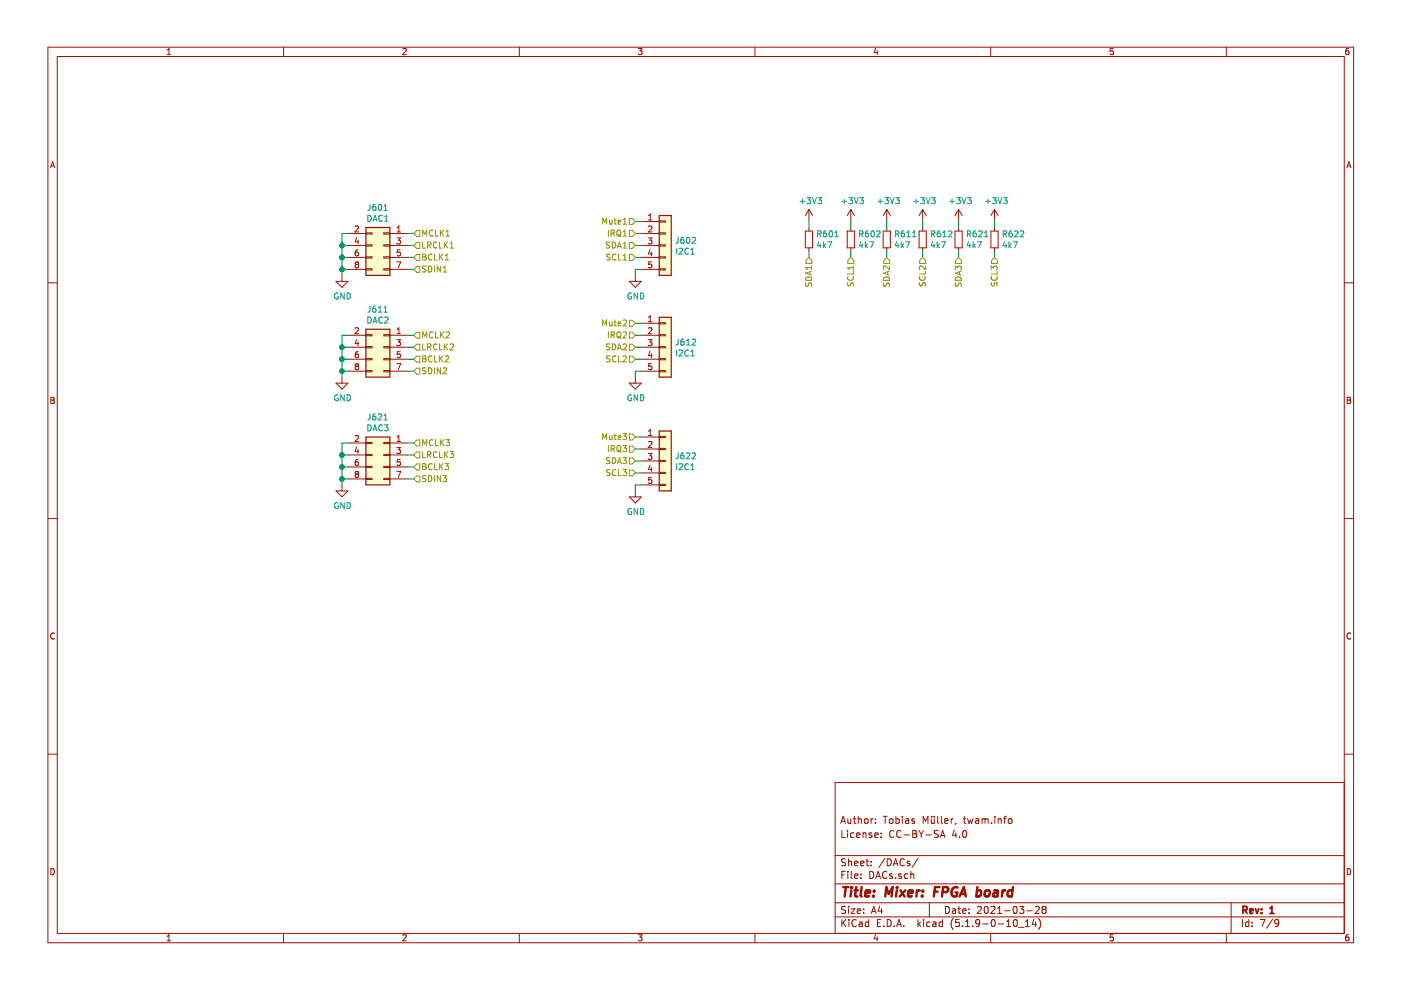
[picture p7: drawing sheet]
EESchema Schematic File Version 4
EELAYER 30 0
EELAYER END
$Descr A4 11693 8268
encoding utf-8
Sheet 7 9
Title "Mixer: FPGA board"
Date "2021-03-28"
Rev "1"
Comp ""
Comment1 "License: CC-BY-SA 4.0"
Comment2 "Author: Tobias Müller, twam.info"
Comment3 ""
Comment4 ""
$EndDescr
$Comp
L Connector_Generic:Conn_02x04_Odd_Even J601
U 1 1
P 3200 2050
F 0 "J601" H 3250 2367 50  0000 C CNN
F 1 "DAC1" H 3250 2276 50  0000 C CNN
F 2 "Connector_PinHeader_2.54mm:PinHeader_2x04_P2.54mm_Vertical" H 3200 2050 50  0001 C CNN
F 3 "~" H 3200 2050 50  0001 C CNN
	1    3200 2050
	-1   0    0    -1  
$EndComp
Wire Wire Line
	2900 1950 2850 1950
Wire Wire Line
	2850 1950 2850 2050
$Comp
L power:GND #PWR0199
U 1 1
P 2850 2300
F 0 "#PWR0199" H 2850 2050 50  0001 C CNN
F 1 "GND" H 2855 2127 50  0000 C CNN
F 2 "" H 2850 2300 50  0001 C CNN
F 3 "" H 2850 2300 50  0001 C CNN
	1    2850 2300
	1    0    0    -1  
$EndComp
Wire Wire Line
	2850 2250 2900 2250
Connection ~ 2850 2250
Wire Wire Line
	2850 2250 2850 2300
Wire Wire Line
	2850 2150 2900 2150
Connection ~ 2850 2150
Wire Wire Line
	2850 2150 2850 2250
Wire Wire Line
	2850 2050 2900 2050
Connection ~ 2850 2050
Wire Wire Line
	2850 2050 2850 2150
Text HLabel 3450 1950 2    50   Input ~ 0
MCLK1
Text HLabel 3450 2050 2    50   Input ~ 0
LRCLK1
Text HLabel 3450 2150 2    50   Input ~ 0
BCLK1
Text HLabel 3450 2250 2    50   Input ~ 0
SDIN1
Wire Wire Line
	3400 2250 3450 2250
Wire Wire Line
	3400 2150 3450 2150
Wire Wire Line
	3400 2050 3450 2050
Wire Wire Line
	3400 1950 3450 1950
$Comp
L Connector_Generic:Conn_01x05 J602
U 1 1
P 5550 2050
F 0 "J602" H 5630 2092 50  0000 L CNN
F 1 "I2C1" H 5630 2001 50  0000 L CNN
F 2 "Connector_PinHeader_2.54mm:PinHeader_1x05_P2.54mm_Vertical" H 5550 2050 50  0001 C CNN
F 3 "~" H 5550 2050 50  0001 C CNN
	1    5550 2050
	1    0    0    -1  
$EndComp
Text HLabel 5300 2150 0    50   Input ~ 0
SCL1
Text HLabel 5300 2050 0    50   Input ~ 0
SDA1
Text HLabel 5300 1950 0    50   Input ~ 0
IRQ1
Text HLabel 5300 1850 0    50   Input ~ 0
Mute1
Wire Wire Line
	5300 1850 5350 1850
Wire Wire Line
	5300 1950 5350 1950
Wire Wire Line
	5300 2050 5350 2050
Wire Wire Line
	5300 2150 5350 2150
$Comp
L power:GND #PWR0112
U 1 1
P 5300 2300
F 0 "#PWR0112" H 5300 2050 50  0001 C CNN
F 1 "GND" H 5305 2127 50  0000 C CNN
F 2 "" H 5300 2300 50  0001 C CNN
F 3 "" H 5300 2300 50  0001 C CNN
	1    5300 2300
	1    0    0    -1  
$EndComp
Wire Wire Line
	5300 2300 5300 2250
Wire Wire Line
	5300 2250 5350 2250
Wire Wire Line
	5300 4050 5350 4050
Wire Wire Line
	5300 4100 5300 4050
$Comp
L power:GND #PWR0113
U 1 1
P 5300 4100
F 0 "#PWR0113" H 5300 3850 50  0001 C CNN
F 1 "GND" H 5305 3927 50  0000 C CNN
F 2 "" H 5300 4100 50  0001 C CNN
F 3 "" H 5300 4100 50  0001 C CNN
	1    5300 4100
	1    0    0    -1  
$EndComp
Wire Wire Line
	5300 3950 5350 3950
Wire Wire Line
	5300 3850 5350 3850
Wire Wire Line
	5300 3750 5350 3750
Wire Wire Line
	5300 3650 5350 3650
Text HLabel 5300 3650 0    50   Input ~ 0
Mute3
Text HLabel 5300 3750 0    50   Input ~ 0
IRQ3
Text HLabel 5300 3850 0    50   Input ~ 0
SDA3
Text HLabel 5300 3950 0    50   Input ~ 0
SCL3
$Comp
L Connector_Generic:Conn_01x05 J622
U 1 1
P 5550 3850
F 0 "J622" H 5630 3892 50  0000 L CNN
F 1 "I2C1" H 5630 3801 50  0000 L CNN
F 2 "Connector_PinHeader_2.54mm:PinHeader_1x05_P2.54mm_Vertical" H 5550 3850 50  0001 C CNN
F 3 "~" H 5550 3850 50  0001 C CNN
	1    5550 3850
	1    0    0    -1  
$EndComp
Wire Wire Line
	5300 3100 5350 3100
Wire Wire Line
	5300 3150 5300 3100
$Comp
L power:GND #PWR0114
U 1 1
P 5300 3150
F 0 "#PWR0114" H 5300 2900 50  0001 C CNN
F 1 "GND" H 5305 2977 50  0000 C CNN
F 2 "" H 5300 3150 50  0001 C CNN
F 3 "" H 5300 3150 50  0001 C CNN
	1    5300 3150
	1    0    0    -1  
$EndComp
Wire Wire Line
	5300 3000 5350 3000
Wire Wire Line
	5300 2900 5350 2900
Wire Wire Line
	5300 2800 5350 2800
Wire Wire Line
	5300 2700 5350 2700
Text HLabel 5300 2700 0    50   Input ~ 0
Mute2
Text HLabel 5300 2800 0    50   Input ~ 0
IRQ2
Text HLabel 5300 2900 0    50   Input ~ 0
SDA2
Text HLabel 5300 3000 0    50   Input ~ 0
SCL2
$Comp
L Connector_Generic:Conn_01x05 J612
U 1 1
P 5550 2900
F 0 "J612" H 5630 2942 50  0000 L CNN
F 1 "I2C1" H 5630 2851 50  0000 L CNN
F 2 "Connector_PinHeader_2.54mm:PinHeader_1x05_P2.54mm_Vertical" H 5550 2900 50  0001 C CNN
F 3 "~" H 5550 2900 50  0001 C CNN
	1    5550 2900
	1    0    0    -1  
$EndComp
Wire Wire Line
	3400 2800 3450 2800
Wire Wire Line
	3400 2900 3450 2900
Wire Wire Line
	3400 3000 3450 3000
Wire Wire Line
	3400 3100 3450 3100
Wire Wire Line
	3400 4000 3450 4000
Wire Wire Line
	3400 3900 3450 3900
Wire Wire Line
	3400 3800 3450 3800
Wire Wire Line
	3400 3700 3450 3700
Wire Wire Line
	2850 3800 2900 3800
Wire Wire Line
	2850 3800 2850 3900
Connection ~ 2850 3900
Wire Wire Line
	2850 3900 2900 3900
Wire Wire Line
	2850 3900 2850 4000
Wire Wire Line
	2850 4000 2850 4050
Connection ~ 2850 4000
Wire Wire Line
	2850 4000 2900 4000
$Comp
L power:GND #PWR0201
U 1 1
P 2850 4050
F 0 "#PWR0201" H 2850 3800 50  0001 C CNN
F 1 "GND" H 2855 3877 50  0000 C CNN
F 2 "" H 2850 4050 50  0001 C CNN
F 3 "" H 2850 4050 50  0001 C CNN
	1    2850 4050
	1    0    0    -1  
$EndComp
Connection ~ 2850 3800
Wire Wire Line
	2850 3700 2850 3800
Wire Wire Line
	2900 3700 2850 3700
Wire Wire Line
	2850 2900 2900 2900
Wire Wire Line
	2850 2900 2850 3000
Connection ~ 2850 3000
Wire Wire Line
	2850 3000 2900 3000
Wire Wire Line
	2850 3000 2850 3100
Wire Wire Line
	2850 3100 2850 3150
Connection ~ 2850 3100
Wire Wire Line
	2850 3100 2900 3100
$Comp
L power:GND #PWR0200
U 1 1
P 2850 3150
F 0 "#PWR0200" H 2850 2900 50  0001 C CNN
F 1 "GND" H 2855 2977 50  0000 C CNN
F 2 "" H 2850 3150 50  0001 C CNN
F 3 "" H 2850 3150 50  0001 C CNN
	1    2850 3150
	1    0    0    -1  
$EndComp
Connection ~ 2850 2900
Wire Wire Line
	2850 2800 2850 2900
Wire Wire Line
	2900 2800 2850 2800
Text HLabel 3450 4000 2    50   Input ~ 0
SDIN3
Text HLabel 3450 3900 2    50   Input ~ 0
BCLK3
Text HLabel 3450 3800 2    50   Input ~ 0
LRCLK3
Text HLabel 3450 3700 2    50   Input ~ 0
MCLK3
Text HLabel 3450 3100 2    50   Input ~ 0
SDIN2
Text HLabel 3450 3000 2    50   Input ~ 0
BCLK2
Text HLabel 3450 2900 2    50   Input ~ 0
LRCLK2
Text HLabel 3450 2800 2    50   Input ~ 0
MCLK2
$Comp
L Connector_Generic:Conn_02x04_Odd_Even J621
U 1 1
P 3200 3800
F 0 "J621" H 3250 4117 50  0000 C CNN
F 1 "DAC3" H 3250 4026 50  0000 C CNN
F 2 "Connector_PinHeader_2.54mm:PinHeader_2x04_P2.54mm_Vertical" H 3200 3800 50  0001 C CNN
F 3 "~" H 3200 3800 50  0001 C CNN
	1    3200 3800
	-1   0    0    -1  
$EndComp
$Comp
L Connector_Generic:Conn_02x04_Odd_Even J611
U 1 1
P 3200 2900
F 0 "J611" H 3250 3217 50  0000 C CNN
F 1 "DAC2" H 3250 3126 50  0000 C CNN
F 2 "Connector_PinHeader_2.54mm:PinHeader_2x04_P2.54mm_Vertical" H 3200 2900 50  0001 C CNN
F 3 "~" H 3200 2900 50  0001 C CNN
	1    3200 2900
	-1   0    0    -1  
$EndComp
$Comp
L Device:R_Small R601
U 1 1
P 6750 2000
F 0 "R601" H 6809 2046 50  0000 L CNN
F 1 "4k7" H 6809 1955 50  0000 L CNN
F 2 "Resistor_SMD:R_0603_1608Metric" H 6750 2000 50  0001 C CNN
F 3 "~" H 6750 2000 50  0001 C CNN
F 4 "C23162" H 6750 2000 50  0001 C CNN "LCSC"
	1    6750 2000
	1    0    0    -1  
$EndComp
Text HLabel 6750 2150 3    50   Input ~ 0
SDA1
Wire Wire Line
	6750 2150 6750 2100
$Comp
L power:+3V3 #PWR0115
U 1 1
P 6750 1850
F 0 "#PWR0115" H 6750 1700 50  0001 C CNN
F 1 "+3V3" H 6765 2023 50  0000 C CNN
F 2 "" H 6750 1850 50  0001 C CNN
F 3 "" H 6750 1850 50  0001 C CNN
	1    6750 1850
	1    0    0    -1  
$EndComp
Wire Wire Line
	6750 1850 6750 1900
$Comp
L Device:R_Small R602
U 1 1
P 7100 2000
F 0 "R602" H 7159 2046 50  0000 L CNN
F 1 "4k7" H 7159 1955 50  0000 L CNN
F 2 "Resistor_SMD:R_0603_1608Metric" H 7100 2000 50  0001 C CNN
F 3 "~" H 7100 2000 50  0001 C CNN
F 4 "C23162" H 7100 2000 50  0001 C CNN "LCSC"
	1    7100 2000
	1    0    0    -1  
$EndComp
Text HLabel 7100 2150 3    50   Input ~ 0
SCL1
Wire Wire Line
	7100 2150 7100 2100
$Comp
L power:+3V3 #PWR0116
U 1 1
P 7100 1850
F 0 "#PWR0116" H 7100 1700 50  0001 C CNN
F 1 "+3V3" H 7115 2023 50  0000 C CNN
F 2 "" H 7100 1850 50  0001 C CNN
F 3 "" H 7100 1850 50  0001 C CNN
	1    7100 1850
	1    0    0    -1  
$EndComp
Wire Wire Line
	7100 1850 7100 1900
$Comp
L Device:R_Small R611
U 1 1
P 7400 2000
F 0 "R611" H 7459 2046 50  0000 L CNN
F 1 "4k7" H 7459 1955 50  0000 L CNN
F 2 "Resistor_SMD:R_0603_1608Metric" H 7400 2000 50  0001 C CNN
F 3 "~" H 7400 2000 50  0001 C CNN
F 4 "C23162" H 7400 2000 50  0001 C CNN "LCSC"
	1    7400 2000
	1    0    0    -1  
$EndComp
Text HLabel 7400 2150 3    50   Input ~ 0
SDA2
Wire Wire Line
	7400 2150 7400 2100
$Comp
L power:+3V3 #PWR0117
U 1 1
P 7400 1850
F 0 "#PWR0117" H 7400 1700 50  0001 C CNN
F 1 "+3V3" H 7415 2023 50  0000 C CNN
F 2 "" H 7400 1850 50  0001 C CNN
F 3 "" H 7400 1850 50  0001 C CNN
	1    7400 1850
	1    0    0    -1  
$EndComp
Wire Wire Line
	7400 1850 7400 1900
$Comp
L Device:R_Small R612
U 1 1
P 7700 2000
F 0 "R612" H 7759 2046 50  0000 L CNN
F 1 "4k7" H 7759 1955 50  0000 L CNN
F 2 "Resistor_SMD:R_0603_1608Metric" H 7700 2000 50  0001 C CNN
F 3 "~" H 7700 2000 50  0001 C CNN
F 4 "C23162" H 7700 2000 50  0001 C CNN "LCSC"
	1    7700 2000
	1    0    0    -1  
$EndComp
Text HLabel 7700 2150 3    50   Input ~ 0
SCL2
Wire Wire Line
	7700 2150 7700 2100
$Comp
L power:+3V3 #PWR0118
U 1 1
P 7700 1850
F 0 "#PWR0118" H 7700 1700 50  0001 C CNN
F 1 "+3V3" H 7715 2023 50  0000 C CNN
F 2 "" H 7700 1850 50  0001 C CNN
F 3 "" H 7700 1850 50  0001 C CNN
	1    7700 1850
	1    0    0    -1  
$EndComp
Wire Wire Line
	7700 1850 7700 1900
$Comp
L Device:R_Small R621
U 1 1
P 8000 2000
F 0 "R621" H 8059 2046 50  0000 L CNN
F 1 "4k7" H 8059 1955 50  0000 L CNN
F 2 "Resistor_SMD:R_0603_1608Metric" H 8000 2000 50  0001 C CNN
F 3 "~" H 8000 2000 50  0001 C CNN
F 4 "C23162" H 8000 2000 50  0001 C CNN "LCSC"
	1    8000 2000
	1    0    0    -1  
$EndComp
Text HLabel 8000 2150 3    50   Input ~ 0
SDA3
Wire Wire Line
	8000 2150 8000 2100
$Comp
L power:+3V3 #PWR0119
U 1 1
P 8000 1850
F 0 "#PWR0119" H 8000 1700 50  0001 C CNN
F 1 "+3V3" H 8015 2023 50  0000 C CNN
F 2 "" H 8000 1850 50  0001 C CNN
F 3 "" H 8000 1850 50  0001 C CNN
	1    8000 1850
	1    0    0    -1  
$EndComp
Wire Wire Line
	8000 1850 8000 1900
$Comp
L Device:R_Small R622
U 1 1
P 8300 2000
F 0 "R622" H 8359 2046 50  0000 L CNN
F 1 "4k7" H 8359 1955 50  0000 L CNN
F 2 "Resistor_SMD:R_0603_1608Metric" H 8300 2000 50  0001 C CNN
F 3 "~" H 8300 2000 50  0001 C CNN
F 4 "C23162" H 8300 2000 50  0001 C CNN "LCSC"
	1    8300 2000
	1    0    0    -1  
$EndComp
Text HLabel 8300 2150 3    50   Input ~ 0
SCL3
Wire Wire Line
	8300 2150 8300 2100
$Comp
L power:+3V3 #PWR0120
U 1 1
P 8300 1850
F 0 "#PWR0120" H 8300 1700 50  0001 C CNN
F 1 "+3V3" H 8315 2023 50  0000 C CNN
F 2 "" H 8300 1850 50  0001 C CNN
F 3 "" H 8300 1850 50  0001 C CNN
	1    8300 1850
	1    0    0    -1  
$EndComp
Wire Wire Line
	8300 1850 8300 1900
$EndSCHEMATC
